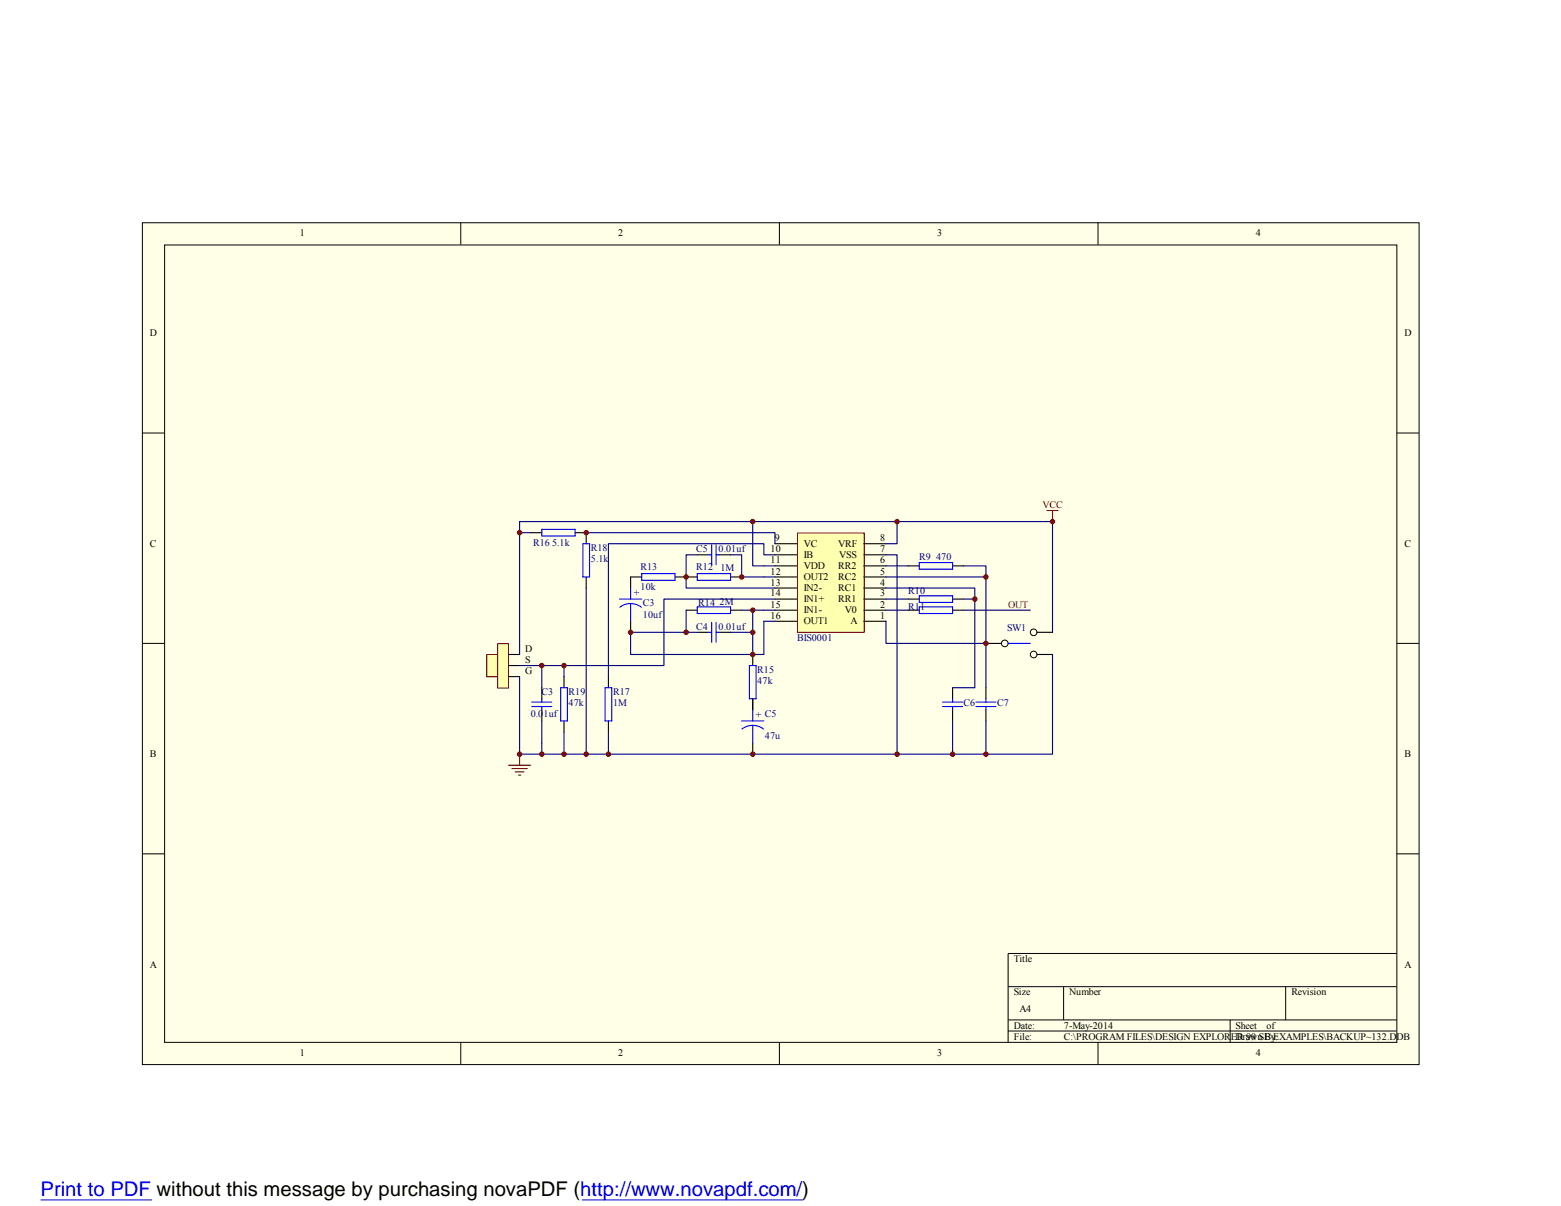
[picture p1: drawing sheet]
<svg xmlns="http://www.w3.org/2000/svg" width="279mm" height="216mm" viewBox="0 0 279 216" stroke-linecap="round" stroke-linejoin="round" font-family="sans-serif">
<path d="M25.5 39.9h228.5v150.7h-228.5z" fill="#ffffe8"/>
<g fill="none" stroke="#000" stroke-width=".18">
<path d="M25.5 39.9h228.5v150.7h-228.5zM82.5 39.8v4M139.5 39.8v4M196.5 39.8v4M29.5 43.9h220.5v142.7h-220.5zM25.4 77.5h4M250 77.5h4M25.4 115.2h4M250 115.2h4M25.4 152.9h4M250 152.9h4M180.4 176.6h69.6"/>
<path d="M190.4 176.6v6M230.1 176.6v6M250 170.7h-69.6v15.9M82.5 186.6v3.9M139.5 186.6v3.9M180.4 182.6h69.6M180.4 184.6h69.6M196.5 186.6v3.9M220.2 182.6v4"/>
</g>
<path d="M187.4 91.4h2M188.4 91.4v2" fill="none" stroke="#800000" stroke-width=".2"/>
<path d="M142.8 95.5h11.9v17.7h-11.9z" fill="#ffffb0"/>
<path d="M142.7 95.4h12v17.8h-12z" fill="none" stroke="#800000" stroke-width=".18"/>
<g fill="none" stroke="#000" stroke-width=".2">
<path d="M95 95.4h2M102.9 95.4h2v1.9M124.8 99.3h2M128.8 99.3h2M138.7 99.3h4M138.7 97.3h4M154.6 99.3h4M154.6 97.3h4M104.9 103.3v2M112.9 111.2v2M114.9 103.3h-2v2M120.8 103.3h4"/>
<path d="M122.8 109.2h2M124.8 113.2h2M128.8 113.2h2M130.8 109.2h1.9M130.8 103.3h1.9M134.7 117.2v1.9M138.7 111.2h4M138.7 109.2h4M138.7 107.3h4M138.7 105.3h4M138.7 103.3h4M138.7 101.3h4"/>
<path d="M154.6 111.2h4M154.6 109.2h4M154.6 107.3h4M154.6 105.3h4M154.6 103.3h4M154.6 101.3h4M162.6 109.2h1.9M162.6 107.3h1.9M162.6 101.3h1.9M170.5 109.2h2M170.5 107.3h2M170.5 101.3h2"/>
<path d="M176.5 115.2h2.7M185.6 113.2h2.8M185.6 117.2h2.8M97 123.1v2M97 127.1v2M100.9 121.1v2M100.9 129.1v1.9M108.9 121.1v2M108.9 129.1v1.9M134.7 125.1v2M134.7 133v2M170.5 123.1v2"/>
<path d="M170.5 127.1v2M176.5 123.1v2M176.5 127.1v2"/>
</g>
<g fill="none" stroke="#000" stroke-width=".18">
<circle cx="179.8" cy="115.2" r=".6"/>
<circle cx="185" cy="117.2" r=".6"/>
<circle cx="185" cy="113.2" r=".6"/>
</g>
<g fill="none" stroke="#00f" stroke-width=".2">
<path d="M97 94.8h5.9v1.2h-5.9zM104.3 97.3h1.2v6h-1.2zM126.8 99.3h.6M127.4 97.5v3.6M128.2 97.5v3.6M128.2 99.3h.6M110.9 107.3h4M110.9 108.7a3.2 3.2 0 0 1 3.9 0M112.9 105.3v2M112.9 108v3.2M114.9 102.7h5.9v1.2h-5.9zM124.8 108.6h6v1.2h-6z"/>
<path d="M124.8 102.7h6v1.2h-6zM126.8 113.2h.6M127.4 111.4v3.6M128.2 113.2h.6M128.2 111.4v3.6M134.1 119.1h1.2v6h-1.2zM164.5 100.7h6v1.2h-6zM164.5 106.7h6v1.1h-6zM164.5 108.6h6v1.2h-6zM180.4 115.2h4M95.2 126.5h3.6M95.2 125.7h3.6"/>
<path d="M97 125.1v.6M97 126.5v.6M100.4 123.1h1.1v6h-1.1zM108.3 123.1h1.2v6h-1.2zM132.7 129.1h4M134.7 129.9l.9 .1 1.1 .5M134.7 129.9l-.8 .1-1.1 .5M134.7 127.1v2M134.7 129.9v3.1M168.7 126.5h3.6M168.7 125.7h3.6M170.5 125.1v.6"/>
<path d="M170.5 126.5v.6M174.7 126.5h3.6M174.7 125.7h3.6M176.5 125.1v.6M176.5 126.5v.6"/>
</g>
<g fill="none" stroke="#000080" stroke-width=".2">
<path d="M104.9 95.4h33.8v1.9M124.8 99.3h-2v6h15.9M130.8 99.3h1.9v4h6M138.7 99.3h-2v-2h-27.8v23.8M158.6 99.3h2v35.7M104.9 105.3v29.7M122.8 109.2v4M132.7 109.2h2M134.7 113.2v4M138.7 109.2h-4v4h-3.9M138.7 111.2h-2v6h-23.8v-4h11.9M138.7 107.3h-19.9v11.8h-23.8"/>
<path d="M158.6 105.3h15.9v17.8M158.6 111.2v4h17.9M158.6 103.3h17.9M172.5 101.3h4v21.8M188.4 117.2v15.8"/>
</g>
<path d="M87.2 117.3h1.9v3.9h-1.9z" fill="#ffffb0"/>
<path d="M87.1 117.2h2v4h-2z" fill="none" stroke="#800000" stroke-width=".18"/>
<path d="M89.2 115.3h1.8v7.9h-1.8z" fill="#ffffb0"/>
<path d="M89.1 115.2h1.9v8h-1.9z" fill="none" stroke="#800000" stroke-width=".18"/>
<path d="M91 117.2h2M91 119.1h2M91 121.1h2" fill="none" stroke="#000" stroke-width=".2"/>
<g fill="none" stroke="#000080" stroke-width=".2">
<path d="M93 95.4h2M134.7 93.4v7.9h4M160.6 93.4v3.9h-2M93 119.1h2M97 119.1v4M100.9 119.1v2M158.6 101.3h4M158.6 109.2h4M158.6 107.3h4M172.5 109.2h11.9M172.5 107.3h2M188.4 113.2v-19.8h-95.4v23.8"/>
<path d="M93 121.1v13.9h95.4v-2M97 129.1v5.9M100.9 131v4M108.9 131v4M170.5 129.1v5.9M170.5 123.1h4M176.5 129.1v5.9"/>
</g>
<path d="M91 137h4M91.6 137.6h2.8M92.2 138.2h1.6M92.8 138.8h.4M93 135v2" fill="none" stroke="#800000" stroke-width=".2"/>
<g fill="#800000" stroke="#800000" stroke-width=".18">
<circle cx="188.4" cy="93.4" r=".4"/>
<circle cx="176.5" cy="115.2" r=".4"/>
<circle cx="122.8" cy="103.3" r=".4"/>
<circle cx="132.7" cy="103.3" r=".4"/>
<circle cx="134.7" cy="117.2" r=".4"/>
<circle cx="104.9" cy="95.4" r=".4"/>
<circle cx="112.9" cy="113.2" r=".4"/>
<circle cx="134.7" cy="135" r=".4"/>
<circle cx="134.7" cy="113.2" r=".4"/>
<circle cx="134.7" cy="109.2" r=".4"/>
<circle cx="122.8" cy="113.2" r=".4"/>
<circle cx="104.9" cy="135" r=".4"/>
<circle cx="176.5" cy="103.3" r=".4"/>
<circle cx="174.5" cy="107.3" r=".4"/>
<circle cx="160.6" cy="135" r=".4"/>
<circle cx="93" cy="135" r=".4"/>
<circle cx="97" cy="135" r=".4"/>
<circle cx="97" cy="119.1" r=".4"/>
<circle cx="100.9" cy="135" r=".4"/>
<circle cx="100.9" cy="119.1" r=".4"/>
<circle cx="170.5" cy="135" r=".4"/>
<circle cx="176.5" cy="135" r=".4"/>
<circle cx="93" cy="95.4" r=".4"/>
<circle cx="134.7" cy="93.4" r=".4"/>
<circle cx="160.6" cy="93.4" r=".4"/>
<circle cx="108.9" cy="135" r=".4"/>
</g>
<path d="M5.4 206.8h140.5v7.3h-140.5z" fill="#fff"/>
<path d="M7.3 214.8h19.9M104.2 214.8h39.5" fill="none" stroke="#00f" stroke-width=".18"/>
<text font-size="3.6" fill="#00f" x="7.3" y="214.1">Print to PDF without this message by purchasing novaPDF (http://www.novapdf.com/)</text>
<g font-size="1.8">
<text x="53.7" y="42.3">1</text>
<text x="110.7" y="42.3">2</text>
<text x="167.7" y="42.3">3</text>
<text x="224.8" y="42.3">4</text>
<text x="26.8" y="60.2">D</text>
<text x="251.4" y="60.2">D</text>
<text x="26.8" y="97.9">C</text>
<text x="137.9" y="98.9">10</text>
<text x="137.9" y="100.8">11</text>
<text x="138.7" y="96.9">9</text>
<text x="143.8" y="97.9">VC</text>
<text x="143.8" y="99.8">IB</text>
<text x="143.8" y="101.9">VDD</text>
<text x="150" y="101.9">RR2</text>
<text x="150" y="97.9">VRF</text>
<text x="150.2" y="99.8">VSS</text>
<text x="157.6" y="100.8">6</text>
<text x="157.6" y="98.9">7</text>
<text x="157.6" y="96.9">8</text>
<text x="251.4" y="97.9">C</text>
<text x="137.9" y="102.9">12</text>
<text x="137.9" y="104.8">13</text>
<text x="137.9" y="106.8">14</text>
<text x="143.8" y="103.8">OUT2</text>
<text x="143.8" y="105.8">IN2-</text>
<text x="143.8" y="107.8">IN1+</text>
<text x="150" y="107.8">RR1</text>
<text x="150" y="105.8">RC1</text>
<text x="150" y="103.8">RC2</text>
<text x="157.6" y="106.8">3</text>
<text x="157.6" y="104.8">4</text>
<text x="157.6" y="102.9">5</text>
<text x="137.9" y="108.8">15</text>
<text x="137.9" y="110.7">16</text>
<text x="143.8" y="109.8">IN1-</text>
<text x="143.8" y="111.8">OUT1</text>
<text x="151.2" y="109.8">V0</text>
<text x="152.2" y="111.8">A</text>
<text x="157.6" y="110.7">1</text>
<text x="157.6" y="108.8">2</text>
<text x="94" y="116.7">D</text>
<text x="94" y="118.7">S</text>
<text x="94" y="120.6">G</text>
<text x="26.8" y="135.6">B</text>
<text x="251.4" y="135.6">B</text>
<text x="26.8" y="173.2">A</text>
<text x="181.4" y="172.2">Title</text>
<text x="251.4" y="173.2">A</text>
<text x="181.4" y="178.1">Size</text>
<text x="191.3" y="178.1">Number</text>
<text x="231.1" y="178.1">Revision</text>
<text x="181.4" y="184.1">Date:</text>
<text x="182.5" y="181.1">A4</text>
<text x="190.4" y="184.1">7-May-2014</text>
<text x="221.1" y="184.1">Sheet</text>
<text x="226.7" y="184.1">of</text>
<text x="53.7" y="189.1">1</text>
<text x="110.7" y="189.1">2</text>
<text x="167.7" y="189.1">3</text>
<text x="181.4" y="186.1">File:</text>
<text x="190.4" y="186.1">C:\PROGRAM FILES\DESIGN EXPLORER 99 SE\EXAMPLES\BACKUP~132.DDB</text>
<text x="221.1" y="186.1">Drawn By:</text>
<text x="224.8" y="189.1">4</text>
</g>
<g font-size="1.8" fill="#800000">
<text x="186.6" y="90.9">VCC</text>
<text x="180.4" y="108.8">OUT</text>
</g>
<g font-size="1.8" fill="#000080">
<text x="95.4" y="97.7">R16</text>
<text x="98.8" y="97.7">5.1k</text>
<text x="105.7" y="98.6">R18</text>
<text x="105.7" y="100.7">5.1k</text>
<text x="124.6" y="98.9">C5</text>
<text x="128.6" y="98.9">0.01uf</text>
<text x="164.5" y="100.2">R9</text>
<text x="167.6" y="100.2">470</text>
<text x="113.5" y="106.8">+</text>
<text x="114.6" y="102">R13</text>
<text x="114.6" y="105.6">10k</text>
<text x="124.6" y="102">R12</text>
<text x="128.9" y="102.3">1M</text>
<text x="162.6" y="106.4">R10</text>
<text x="115.1" y="108.5">C3</text>
<text x="115.1" y="110.6">10uf</text>
<text x="124.6" y="112.8">C4</text>
<text x="125" y="108.5">R14</text>
<text x="128.6" y="112.8">0.01uf</text>
<text x="128.8" y="108.4">2M</text>
<text x="162.6" y="109.1">R11</text>
<text x="180.3" y="112.9">SW1</text>
<text x="142.7" y="114.7">BIS0001</text>
<text x="96.9" y="124.5">C3</text>
<text x="101.8" y="124.5">R19</text>
<text x="109.7" y="124.5">R17</text>
<text x="135.6" y="120.5">R15</text>
<text x="135.6" y="122.4">47k</text>
<text x="95" y="128.4">0.01uf</text>
<text x="101.8" y="126.4">47k</text>
<text x="109.7" y="126.4">1M</text>
<text x="135.3" y="128.6">+ C5</text>
<text x="172.5" y="126.4">C6</text>
<text x="178.5" y="126.4">C7</text>
<text x="136.9" y="132.3">47u</text>
</g>
</svg>
